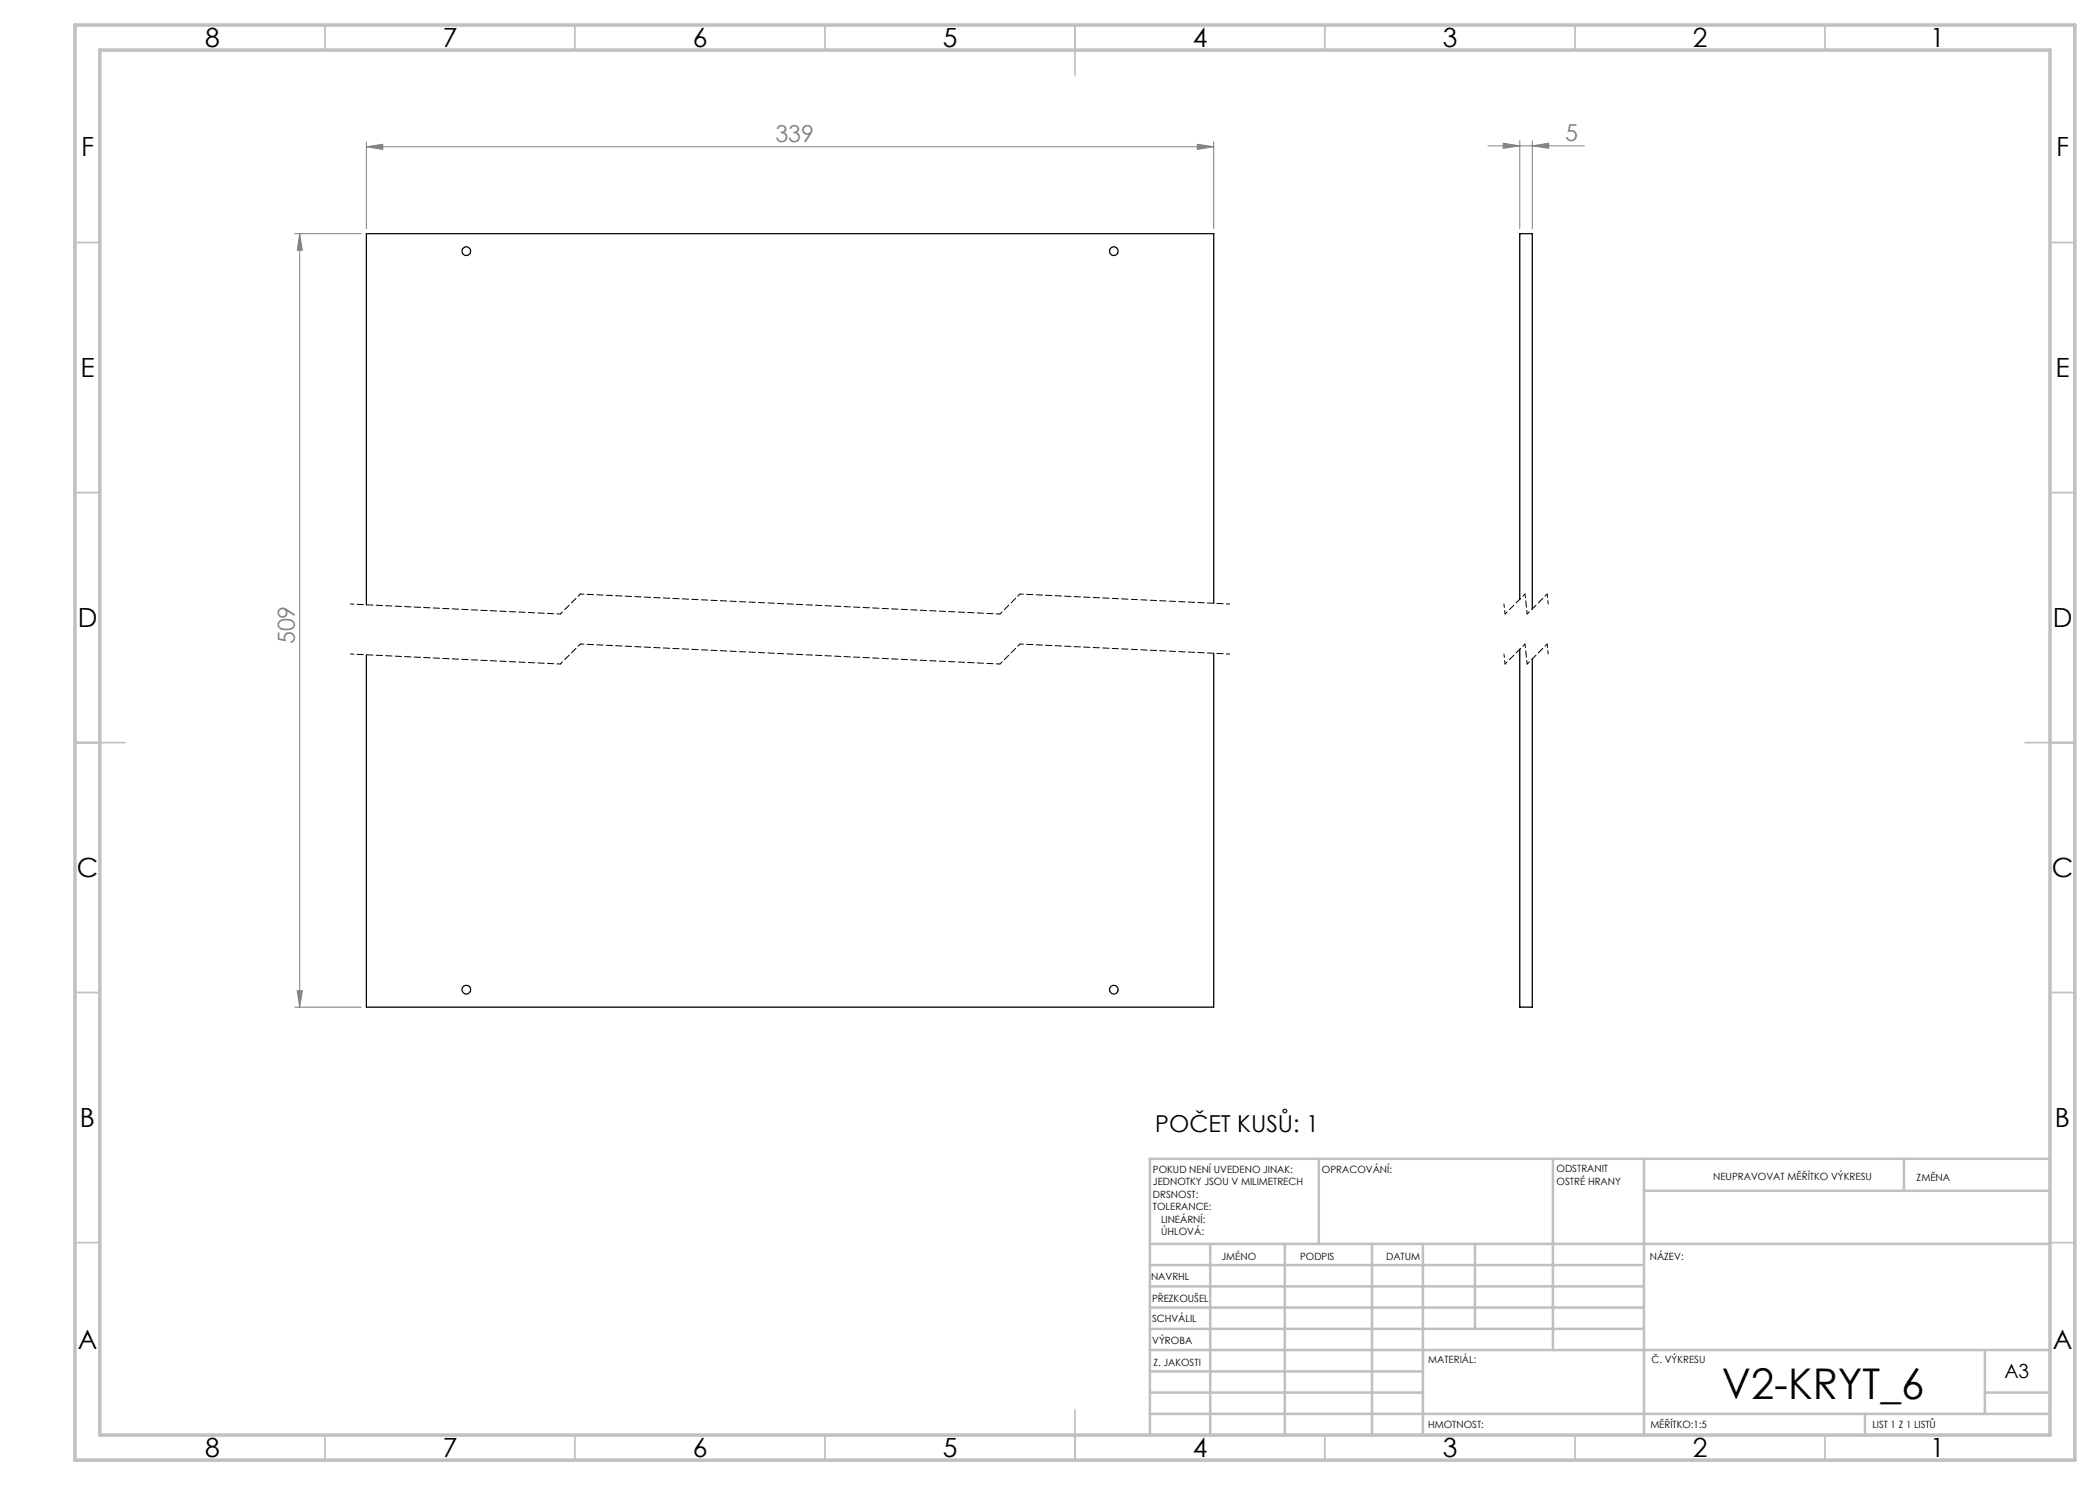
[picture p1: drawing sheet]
<svg xmlns="http://www.w3.org/2000/svg" width="420mm" height="297mm" viewBox="0 0 420 297" stroke-linecap="round" stroke-linejoin="round" font-family="sans-serif">
<g fill="none" stroke="#808080" stroke-width=".2">
<path d="M73.3 29.3l3.3-.4v1zM73.3 28.4v17.4M73.3 29.3h169.4M239.5 28.9l3.2 .4-3.2 .6zM242.7 28.4v17.4M297.6 29.2h19.3M300.6 28.6l3.4 .6-3.4 .5zM304 28.1v17.7M306.5 29.2l3.2-.6v1.1zM306.5 28.1v17.7M58.9 46.7h13.3M59.9 46.7l.6 3.4h-1.1z"/>
<path d="M59.9 46.7v154.7M59.4 198.2h1.1l-.6 3.2zM58.9 201.4h13.3"/>
</g>
<path d="M112.1 132.8l-42-2M112.1 122.8l-42-2M246 130.8l-42-2M246 120.8l-42-2M301 132.8l-.2-2M301 122.8l-.2-2M309.6 130.8l-.2-2M309.6 120.8l-.2-2" fill="none" stroke="#000" stroke-width=".2" stroke-dasharray="1.3 .6" stroke-dashoffset=".6"/>
<path d="M116.1 118.8l-4 4M204 118.8l-4 4M305 118.8l-4 4M309.4 118.8l-4 4M116.1 128.8l-4 4M204 128.8l-4 4M305 128.8l-4 4M309.4 128.8l-4 4" fill="none" stroke="#000" stroke-width=".2" stroke-dasharray="1.3 .6" stroke-dashoffset=".7"/>
<path d="M200 132.8l-83.9-4M200 122.8l-83.9-4M305.4 132.8l-.4-4M305.4 122.8l-.4-4" fill="none" stroke="#000" stroke-width=".2" stroke-dasharray="1.3 .6" stroke-dashoffset=".5"/>
<g fill="none" stroke="#c0c0c0" stroke-width=".35">
<path d="M65 5v5M115 5v5M165 5v5M215 5v10M265 5v5M315 5v5M365 5v5M15 48.5h5M410 48.5h5M15 98.5h5M410 98.5h5M15 148.5h10"/>
<path d="M405 148.5h10M15 198.5h5M410 198.5h5M15 248.5h5M410 248.5h5M65 287v5M115 287v5M165 287v5M215 282v10M265 287v5M315 287v5M365 287v5"/>
</g>
<g fill="none" stroke="#c0c0c0" stroke-width=".5">
<path d="M263.8 231.8v17M310.6 231.8v38.2M328.8 231.8v55.2M328.8 238.2h81.2M380.8 231.8v6.4M410 231.8h-180v55.2M230 248.8h180M230 257.3h98.8M230 253h98.8M242 248.8v38.2M257 248.8v38.2M274.4 248.8v38.2"/>
<path d="M284.6 248.8v38.2M295 248.8v17M230 265.8h98.8M230 261.5h98.8M230 278.5h54.6M230 274.3h54.6M230 270h180M397 278.5h13M397 270v12.8M230 282.8h180M373 282.8v4.2"/>
</g>
<path d="M15 5h400v287h-400zM20 10h390v277h-390z" fill="none" stroke="#c0c0c0" stroke-width=".7"/>
<g fill="#808080">
<path d="M239.5 28.9l3.2 .4-3.2 .6zM73.3 29.3l3.3-.4v1z"/>
<path d="M300.6 28.6l3.4 .6-3.4 .5zM306.5 29.2l3.2-.6v1.1z"/>
<path d="M59.9 46.7l.6 3.4h-1.1zM59.4 198.2h1.1l-.6 3.2z"/>
</g>
<g fill="none" stroke="#000" stroke-width=".25">
<path d="M304 119.9v-73.2h2.5v75.1M242.7 120.7v-74h-169.4v74.3M242.7 130.7v70.7h-169.4v-70.4M304 129.9v71.5h2.5v-69.6"/>
<circle cx="93.3" cy="50.2" r=".88"/>
<circle cx="222.8" cy="50.2" r=".87"/>
<circle cx="93.3" cy="197.9" r=".87"/>
<circle cx="222.8" cy="197.9" r=".86"/>
</g>
<text font-size="8.5" x="344.4" y="279.7">V2-KRYT_6</text>
<g font-size="5.3">
<text x="41" y="9.5">8</text>
<text x="88.5" y="9.5">7</text>
<text x="138.5" y="9.5">6</text>
<text x="188.5" y="9.5">5</text>
<text x="238.5" y="9.5">4</text>
<text x="288.5" y="9.5">3</text>
<text x="338.5" y="9.5">2</text>
<text x="386" y="9.5">1</text>
<text x="16.2" y="31.2">F</text>
<text x="411.2" y="31.2">F</text>
<text x="16.1" y="75.5">E</text>
<text x="411.1" y="75.5">E</text>
<text x="15.5" y="125.5">D</text>
<text x="410.5" y="125.5">D</text>
<text x="15.4" y="175.5">C</text>
<text x="410.4" y="175.5">C</text>
<text x="16" y="225.5">B</text>
<text x="411" y="225.5">B</text>
<text x="15.5" y="269.7">A</text>
<text x="410.5" y="269.7">A</text>
<text x="41" y="291.5">8</text>
<text x="88.5" y="291.5">7</text>
<text x="138.5" y="291.5">6</text>
<text x="188.5" y="291.5">5</text>
<text x="238.5" y="291.5">4</text>
<text x="288.5" y="291.5">3</text>
<text x="338.5" y="291.5">2</text>
<text x="386" y="291.5">1</text>
</g>
<g font-size="4.7" fill="#808080">
<text x="155.1" y="28.3">339</text>
<text x="313" y="28.1">5</text>
<text x="58.9" y="128.9" transform="rotate(-90 58.9 128.9)">509</text>
</g>
<text font-size="4.7" x="231.1" y="226.3">POČET KUSŮ: 1</text>
<text font-size="3.9" x="400.9" y="275.5">A3</text>
<g font-size="2">
<text x="230.6" y="234.6">POKUD NENÍ UVEDENO JINAK:</text>
<text x="230.6" y="237.1">JEDNOTKY JSOU V MILIMETRECH</text>
<text x="230.6" y="239.6">DRSNOST:</text>
<text x="264.4" y="234.6">OPRACOVÁNÍ:</text>
<text x="311.3" y="234.5">ODSTRANIT</text>
<text x="311.3" y="237">OSTRÉ HRANY</text>
<text x="342.6" y="236">NEUPRAVOVAT MĚŘÍTKO VÝKRESU</text>
<text x="383.3" y="236.2">ZMĚNA</text>
<text x="230.6" y="242.1">TOLERANCE:</text>
<text x="232.2" y="244.6">LINEÁRNÍ:</text>
<text x="232.2" y="247.1">ÚHLOVÁ:</text>
<text x="244.3" y="252">JMÉNO</text>
<text x="260" y="251.9">PODPIS</text>
<text x="277.2" y="251.9">DATUM</text>
<text x="330" y="251.9">NÁZEV:</text>
<text x="230.2" y="256.1">NAVRHL</text>
<text x="230.4" y="260.3">PŘEZKOUŠEL</text>
<text x="230.4" y="264.4">SCHVÁLIL</text>
<text x="230.5" y="268.8">VÝROBA</text>
<text x="230.7" y="273.1">Z. JAKOSTI</text>
<text x="285.6" y="272.5">MATERIÁL:</text>
<text x="330.3" y="272.5">Č. VÝKRESU</text>
<text x="285.6" y="285.5">HMOTNOST:</text>
<text x="330.1" y="285.6">MĚŘÍTKO:1:5</text>
<text x="374.5" y="285.6">LIST 1 Z 1 LISTŮ</text>
</g>
</svg>
